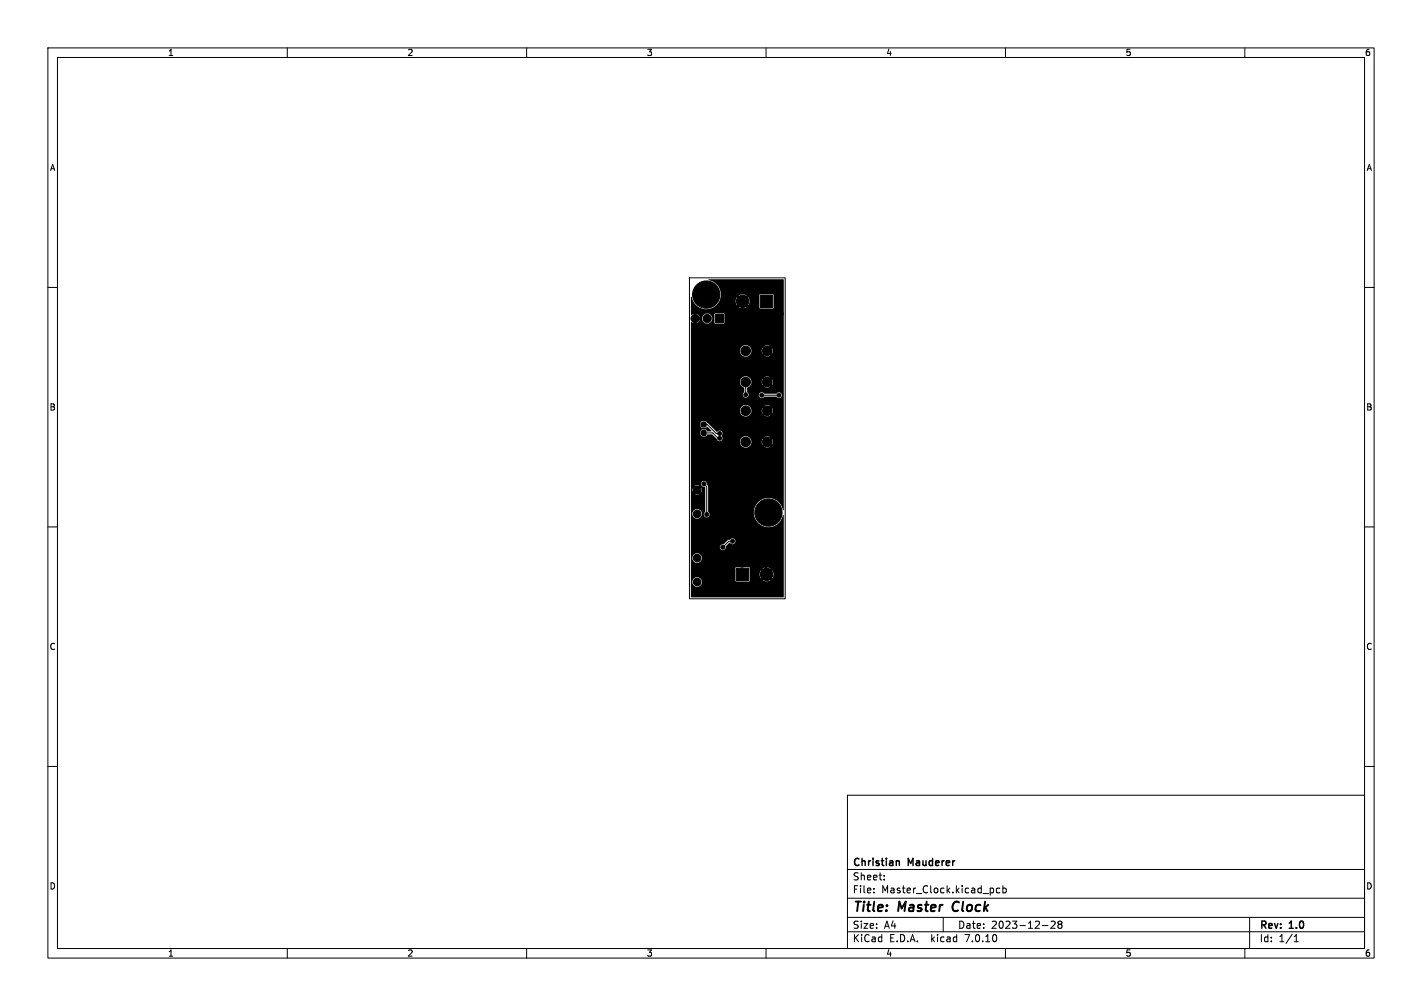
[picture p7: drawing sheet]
<svg xmlns="http://www.w3.org/2000/svg" width="297mm" height="210mm" viewBox="0 0 297 210" stroke-linecap="round" stroke-linejoin="round" font-family="sans-serif">
<g fill="none" stroke="#000" stroke-width=".21">
<path d="M10 10h277v190h-277zM12 12h273v186h-273zM60 10v2M110 10v2M160 10v2M210 10v2M260 10v2M10 60h2M144 58h20v67h-20zM285 60h2M145.7 74.5h8.3M150.8 76.9h3.2"/>
<path d="M154 75.5h4M155 69.4l-9.1 .1M155.7 79.7v2.7M147 88.6h.7l1.9 1.9h.7M147 90.4h1.9l1.1 1.1h.3M149.2 94.1h4.8M154 90h4M159.1 82.5h3.6M10 110h2M147 101l.6 .6v5.8M153 113h-.8l-1.2 1.2M285 110h2"/>
<path d="M10 160h2M285 160h2M177 166h108v32h-108zM60 198v2M110 198v2M160 198v2M177 194.5h108M177 191.5h108M177 187.5h108M177 181.5h108M182.5 186.3v.1M182.5 185.5v.1"/>
<path d="M184.7 183.6v.1M184.7 182.8v.1M197 191.5v3M207.5 185.5v.8M208.8 185.5l-.4-.1-.3 .3 .1 .6h.6M209.5 185.5l.4-.1 .3 .3-.2 .6h-.5M209.5 184.9v1.5M210 198v2M217.7 193.2h1.2M219.5 192.4l.6-.1 .3 .4-.9 1.1h.9M221.2 192.9l-.2-.2 .2-.4 .5 .1 .1 .2-.3 .3M221.2 192.9l-.2 .3v.3l.2 .3 .5-.1 .1-.2-.1-.4-.2-.2"/>
<path d="M221.2 192.9h.3M260 198v2M261 191.5v6.5M270.3 196.6h.9M270.3 195.5l.4-.4v1.5"/>
</g>
<path d="M199.2 188.5l-.3 .9 .3 .7" fill="none" stroke="#000" stroke-width=".4"/>
<path d="M187.6 179.7l.2 .2v.8" fill="none" stroke="#000" stroke-width=".3"/>
<g fill="#000" stroke="#000" stroke-width=".21">
<path d="M149.4 65.7h1.7v1.6h-1.7zM158.8 61.6h2.6v2.6h-2.6zM146.6 89.9h.8v.9h-.8zM146.6 88.2h.8v.9h-.8zM153.8 118.6h2.6v2.6h-2.6z"/>
<circle cx="145.2" cy="66.5" r=".85"/>
<circle cx="145.5" cy="72.5" r=".4"/>
<circle cx="145.7" cy="74.5" r=".4"/>
<circle cx="145.9" cy="69.5" r=".4"/>
<circle cx="147.5" cy="61.5" r="2.85"/>
<circle cx="147.7" cy="66.5" r=".85"/>
<circle cx="150.8" cy="76.9" r=".4"/>
<circle cx="153.5" cy="69.5" r=".4"/>
<circle cx="155.1" cy="62.9" r="1.3"/>
<circle cx="155.7" cy="73.2" r="1"/>
<circle cx="155.7" cy="79.7" r="1"/>
<circle cx="158" cy="75.5" r=".4"/>
<circle cx="160.3" cy="73.2" r="1"/>
<circle cx="160.3" cy="79.7" r="1"/>
<circle cx="163.2" cy="65.5" r=".4"/>
<circle cx="149.2" cy="94.1" r=".4"/>
<circle cx="150.3" cy="90.5" r=".4"/>
<circle cx="150.3" cy="91.5" r=".4"/>
<circle cx="151" cy="83" r=".4"/>
<circle cx="152.5" cy="80.8" r=".4"/>
<circle cx="155.7" cy="92.2" r="1"/>
<circle cx="155.7" cy="82.4" r=".4"/>
<circle cx="155.7" cy="85.7" r="1"/>
<circle cx="158" cy="90" r=".4"/>
<circle cx="159" cy="99.8" r=".4"/>
<circle cx="159.1" cy="82.5" r=".4"/>
<circle cx="160.3" cy="92.2" r="1"/>
<circle cx="160.3" cy="85.7" r="1"/>
<circle cx="160.5" cy="99.8" r=".4"/>
<circle cx="162.5" cy="81" r=".4"/>
<circle cx="162.7" cy="82.5" r=".4"/>
<circle cx="145.6" cy="102.3" r=".8"/>
<circle cx="145.6" cy="116.5" r=".8"/>
<circle cx="145.6" cy="107.3" r=".8"/>
<circle cx="147" cy="101" r=".4"/>
<circle cx="147.6" cy="107.4" r=".4"/>
<circle cx="148.5" cy="118" r=".4"/>
<circle cx="149.4" cy="100.1" r=".4"/>
<circle cx="150.5" cy="118" r=".4"/>
<circle cx="151" cy="114.2" r=".4"/>
<circle cx="152" cy="100" r=".4"/>
<circle cx="152.5" cy="103.3" r=".4"/>
<circle cx="153" cy="113" r=".4"/>
<circle cx="153.5" cy="100" r=".4"/>
<circle cx="155" cy="118" r=".4"/>
<circle cx="155.5" cy="100" r=".4"/>
<circle cx="160.1" cy="119.9" r="1.3"/>
<circle cx="160.5" cy="107" r="2.85"/>
<circle cx="161" cy="118" r=".4"/>
<circle cx="145.6" cy="121.5" r=".8"/>
</g>
<path d="M155 63v8l-1 1v37.3l6 6v4.7M154 99.5h6.2l.3 .3" fill="none" stroke="#000" stroke-width=".5"/>
<path d="M144.3 62h.1a3.1 3.1 0 0 0 2.6 2.5 3.1 3.1 0 0 0 3.2-1.6h3.4l.3 .8 .6-.6 .3 .4-.5 .6 .7 .2 .7-.1h2.9l.2 .2h2.6l.2-.1v-2.7l-.1-.2-2.8 .1-.1 2.7h-2.9l.2-.1-.6-.6 .4-.4 .6 .6 .3-.8-.3-.8-.6 .6-.3-.4 .5-.6a1.44 1.44 0 0 0-1.6 0l.6 .6-.4 .4-.6-.6-.3 .8-3.3-.1a3.1 3.1 0 0 0-2.3-4.4l.1-.1 15.6 .1-.1 48.1a3.6 3.6 0 0 0-2.4-2.5 3.1 3.1 0 0 0-3.7 2.5 3.1 3.1 0 0 0 2.5 3.6 3.1 3.1 0 0 0 3.6-2.6l.1 .1v17.1h-19.3l-.1-3.2h.3v.2a1 1 0 0 0 1.2 .8 1 1 0 0 0 .8-1.3h7l.2 .2h2.6l.2-.2v-1.3h2l.3 .8 .6-.6 .3 .4-.5 .6a1.44 1.44 0 0 0 1.6 0l-.6-.6 .4-.4 .6 .6a1.43 1.43 0 0 0 0-1.6l-.6 .6-.3-.4 .5-.6a1.44 1.44 0 0 0-1.6 0l.6 .6-.4 .4-.6-.6-.3 .8h-2v-1.3l-.1-.2h-2.7l-.2 .2v2.6h-7a1 1 0 0 0-1.1-.7 1 1 0 0 0-.9 1h-.3v-5h.3v.2a1.01 1.01 0 0 0 1.6 .6 1.01 1.01 0 0 0-.2-1.7 1.01 1.01 0 0 0-1.4 .9h-.3v-2.3h6l.1 .2a.63 .63 0 0 0 .7 .4 .63 .63 0 0 0 .5-.7l.7-.8a.64 .64 0 0 0 1 .2 .64 .64 0 0 0 0-1 .71 .71 0 0 0-.9 .2h-.4l-.9 1a.61 .61 0 0 0-.8 .5h-6v-6.9h.3v.2a1.01 1.01 0 0 0 1.6 .6 1.01 1.01 0 0 0-.2-1.7 1.01 1.01 0 0 0-1.4 .9h-.3v-5h.3l.2 .4 .4-.4 .4 .4-.5 .4 .5 .1 .5-.1-.5-.4 .4-.4 .4 .4 .2-.4-.2-.5-.4 .4-.4-.3 .5-.5-.5-.1-.5 .1 .5 .5-.4 .3-.4-.4-.2 .5h-.3v-1.3h2.1a.89 .89 0 0 0 .9 .7v5.2a.62 .62 0 0 0-.1 .9 .62 .62 0 0 0 .9-.1 .62 .62 0 0 0-.2-.9v-5.2l-.3-.4a.62 .62 0 0 0-.5-.8 .62 .62 0 0 0-.7 .6h-2.1v-8.7h10.2l.1 .2a1.21 1.21 0 0 0 1.3 1 1.21 1.21 0 0 0 1.1-1.2h2.1l.2 .6 .4-.5 .4 .4-.5 .4 .5 .2 .8-.2-.5-.4 .4-.4 .4 .5 .2-.6-.2-.7-.4 .5-.4-.4 .5-.4-.5-.2-.8 .2 .5 .4-.4 .4-.4-.5-.2 .7h-2.1a1.21 1.21 0 0 0-1.2-1.3 1.21 1.21 0 0 0-1.3 1.3h-10.2v-1.6h2l.3 .4h.7l.5-.4h.9l1 1a.64 .64 0 0 0 1 .2 .64 .64 0 0 0 0-1 .64 .64 0 0 0-.1-.9 .64 .64 0 0 0-.9 .2l-2.1-2.2-.9-.1-.4 .4 .1 .9 .9 .1 .4-.2 .9 .9-.8 .1-.4-.4h-.7l-.4 .3v.7h-2v-5h10.2l.1 .3a1.21 1.21 0 0 0 1.3 1 1.21 1.21 0 0 0 1.1-1.3h2.1l.2 .7 .4-.5 .4 .4-.5 .4 .5 .2 .8-.2-.5-.4 .4-.4 .4 .5 .2-.7-.2-.6-.4 .5-.4-.4 .5-.4-.5-.2-.8 .2 .5 .4-.4 .4-.4-.5-.2 .6h-2.1a1.21 1.21 0 0 0-1.2-1.2 1.21 1.21 0 0 0-1.3 1.2h-10.2v-6h10.2l.2 .7 .7 .5v1a.6 .6 0 0 0 0 1 .6 .6 0 0 0 .9-.4h2.2l.3 .5a.68 .68 0 0 0 .9-.2h2.5a.62 .62 0 0 0 .9 .1 .62 .62 0 0 0-.1-1 .62 .62 0 0 0-.9 .3h-2.5a.61 .61 0 0 0-.7-.3 .61 .61 0 0 0-.4 .6h-2.2l-.2-.6v-.9l.7-.6 .2-.7h2.1l.2 .7 .4-.5 .4 .4-.5 .4 .5 .2 .8-.2-.5-.4 .4-.4 .4 .5a1.15 1.15 0 0 0 0-1.3l-.4 .5-.4-.4 .5-.4-.8-.2-.5 .2 .5 .4-.4 .4-.4-.5-.2 .6h-2.1l-.1-.2a1.21 1.21 0 0 0-1.3-1 1.21 1.21 0 0 0-1.1 1.2h-10.2v-6.4h10.2l.1 .2a1.21 1.21 0 0 0 1.3 1 1.21 1.21 0 0 0 1.1-1.2h2.1l.2 .6 .4-.5 .4 .4-.5 .4 .5 .2 .8-.2-.5-.4 .4-.4 .4 .5 .2-.6-.2-.7-.4 .5-.4-.4 .5-.4-.5-.2-.8 .2 .5 .4-.4 .4-.4-.5-.2 .7h-2.1a1.21 1.21 0 0 0-1.2-1.3 1.21 1.21 0 0 0-1.3 1.3h-10.2v-6.1l.6 .3v-.6h.5v.6l.2-.1 .3-.2 .2-.5h-.5l.1-.2h1a1.05 1.05 0 0 0 1.6 .9h.9l.2 .2 1.8-.1 .1-.1v-1.8l-.2-.2-1.8 .1-.1 .1v1.8h-.9l.2-.2a1.06 1.06 0 0 0-.4-1.7 1.06 1.06 0 0 0-1.4 1h-1l-.1-.2h.5l-.2-.5-.3-.2-.2-.1v.6h-.5v-.6l-.6 .2z" fill="#000"/>
<g font-size="2.8">
<text x="178" y="190.9">Title:</text>
<text x="187.7" y="190.9">Master</text>
<text x="199.8" y="190.9">Clock</text>
</g>
<g font-size="2.1">
<text x="178" y="184">Sheet:</text>
<text x="178" y="181.2">Christian</text>
<text x="189.7" y="181.2">Mauderer</text>
<text x="178" y="186.7">File:</text>
<text x="184.1" y="186.7">Master_Clock.kicad_pcb</text>
<text x="178" y="196.9">KiCad</text>
<text x="178" y="194.1">Size:</text>
<text x="184.7" y="194.1">A4</text>
<text x="185.7" y="196.9">E.D.A.</text>
<text x="194.6" y="196.9">kicad</text>
<text x="200" y="194.1">Date:</text>
<text x="201.8" y="196.9">7.0.10</text>
<text x="207" y="194.1">2023-12-28</text>
<text x="263" y="194.3">Rev:</text>
<text x="263" y="196.9">Id:</text>
<text x="267.1" y="196.9">1/1</text>
<text x="269.4" y="194.3">1.0</text>
</g>
<g font-size="1.8">
<text x="35" y="11.9">1</text>
<text x="85" y="11.9">2</text>
<text x="135" y="11.9">3</text>
<text x="185" y="11.9">4</text>
<text x="235" y="11.9">5</text>
<text x="285" y="11.9">6</text>
<text x="10.3" y="35.9">A</text>
<text x="285.4" y="35.9">A</text>
<text x="10.3" y="85.9">B</text>
<text x="285.3" y="85.9">B</text>
<text x="10.3" y="135.9">C</text>
<text x="285.3" y="135.9">C</text>
<text x="10.3" y="185.9">D</text>
<text x="285.3" y="185.9">D</text>
<text x="35" y="199.9">1</text>
<text x="85" y="199.9">2</text>
<text x="135" y="199.9">3</text>
<text x="185" y="199.9">4</text>
<text x="235" y="199.9">5</text>
<text x="285" y="199.9">6</text>
</g>
</svg>
